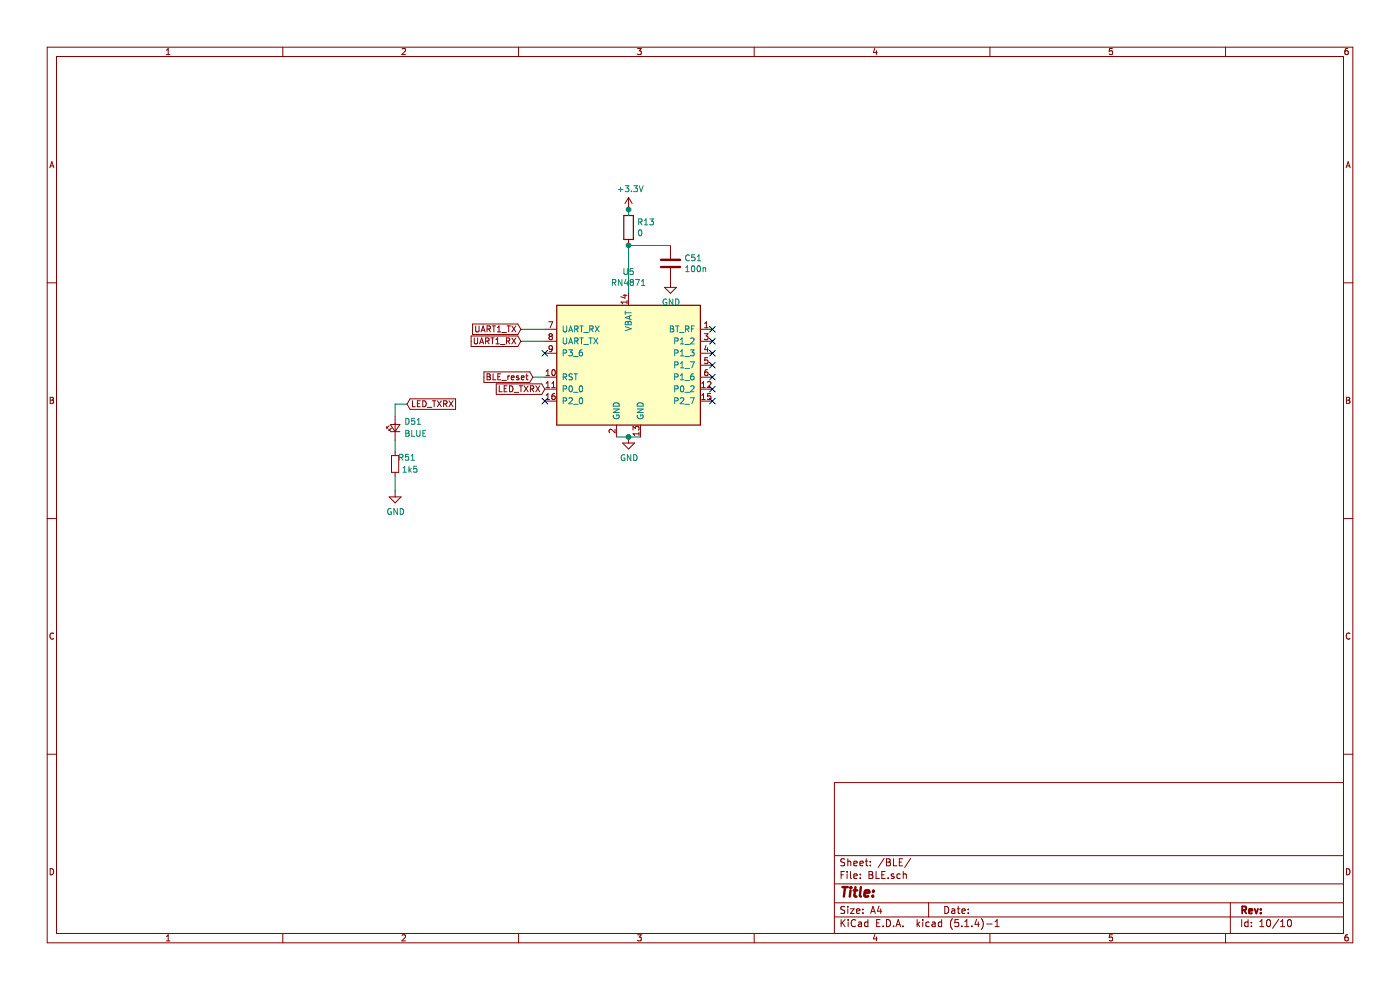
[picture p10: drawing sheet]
EESchema Schematic File Version 4
LIBS:CameraTriggerSensorNodeOnly-cache
EELAYER 30 0
EELAYER END
$Descr A4 11693 8268
encoding utf-8
Sheet 10 10
Title ""
Date ""
Rev ""
Comp ""
Comment1 ""
Comment2 ""
Comment3 ""
Comment4 ""
$EndDescr
$Comp
L RF_Bluetooth:RN4871 U5
U 1 1
P 5250 3050
F 0 "U5" H 5250 3831 50  0000 C CNN
F 1 "RN4871" H 5250 3740 50  0000 C CNN
F 2 "RF_Module:Microchip_RN4871" H 5250 2350 50  0001 C CNN
F 3 "http://ww1.microchip.com/downloads/en/DeviceDoc/50002489A.pdf" H 4750 3600 50  0001 C CNN
	1    5250 3050
	1    0    0    -1  
$EndComp
Wire Wire Line
	4350 2750 4550 2750
Wire Wire Line
	4350 2850 4550 2850
$Comp
L Device:LED_Small D?
U 1 1
P 3300 3575
AR Path="/5F78726A/5FEAFDDC" Ref="D?"  Part="1" 
AR Path="/5FDFDAEC/5FEAFDDC" Ref="D?"  Part="1" 
AR Path="/5FE15022/5FEAFDDC" Ref="D?"  Part="1" 
AR Path="/624CA218/5FEAFDDC" Ref="D51"  Part="1" 
F 0 "D51" V 3350 3500 50  0000 R CNN
F 1 "BLUE" V 3250 3500 50  0000 R CNN
F 2 "LED_SMD:LED_0603_1608Metric" V 3300 3575 50  0001 C CNN
F 3 "~" V 3300 3575 50  0001 C CNN
F 4 "C72041" H 3300 3575 50  0001 C CNN "LCSC"
	1    3300 3575
	0    -1   -1   0   
$EndComp
$Comp
L Device:R_Small R?
U 1 1
P 3300 3875
AR Path="/5F78726A/5FEAFDE6" Ref="R?"  Part="1" 
AR Path="/5FDFDAEC/5FEAFDE6" Ref="R?"  Part="1" 
AR Path="/5FE15022/5FEAFDE6" Ref="R?"  Part="1" 
AR Path="/624CA218/5FEAFDE6" Ref="R51"  Part="1" 
F 0 "R51" H 3200 3825 50  0000 C CNN
F 1 "1k5" H 3175 3925 50  0000 C CNN
F 2 "Resistor_SMD:R_0603_1608Metric" H 3300 3875 50  0001 C CNN
F 3 "~" H 3300 3875 50  0001 C CNN
F 4 "C22843" H 3300 3875 50  0001 C CNN "LCSC"
	1    3300 3875
	-1   0    0    1   
$EndComp
Wire Wire Line
	3300 3775 3300 3675
Wire Wire Line
	3300 3375 3300 3475
Wire Wire Line
	3400 3375 3300 3375
Text GLabel 3400 3375 2    50   Input ~ 0
LED_TXRX
Text GLabel 4550 3250 0    50   Input ~ 0
LED_TXRX
Wire Wire Line
	5250 1750 5250 1800
$Comp
L Device:C C51
U 1 1
P 5600 2200
F 0 "C51" H 5715 2246 50  0000 L CNN
F 1 "100n" H 5715 2155 50  0000 L CNN
F 2 "Capacitor_SMD:C_0402_1005Metric" H 5638 2050 50  0001 C CNN
F 3 "~" H 5600 2200 50  0001 C CNN
F 4 "C1525" H 5600 2200 50  0001 C CNN "LCSC"
	1    5600 2200
	1    0    0    -1  
$EndComp
Wire Wire Line
	5250 2050 5600 2050
Wire Wire Line
	5250 2050 5250 2450
Wire Wire Line
	4450 3150 4550 3150
Text GLabel 4350 2750 0    50   Input ~ 0
UART1_TX
Text GLabel 4350 2850 0    50   Input ~ 0
UART1_RX
Text GLabel 4450 3150 0    50   Input ~ 0
BLE_reset
NoConn ~ 5950 2850
NoConn ~ 5950 2950
NoConn ~ 5950 3050
NoConn ~ 5950 3150
NoConn ~ 5950 3250
NoConn ~ 5950 3350
NoConn ~ 4550 3350
NoConn ~ 4550 2950
NoConn ~ 5950 2750
Wire Wire Line
	3300 3975 3300 4100
Wire Wire Line
	5150 3650 5250 3650
$Comp
L power:GND #PWR061
U 1 1
P 5600 2350
F 0 "#PWR061" H 5600 2100 50  0001 C CNN
F 1 "GND" H 5605 2177 50  0000 C CNN
F 2 "" H 5600 2350 50  0001 C CNN
F 3 "" H 5600 2350 50  0001 C CNN
	1    5600 2350
	1    0    0    -1  
$EndComp
$Comp
L power:GND #PWR060
U 1 1
P 5250 3650
F 0 "#PWR060" H 5250 3400 50  0001 C CNN
F 1 "GND" H 5255 3477 50  0000 C CNN
F 2 "" H 5250 3650 50  0001 C CNN
F 3 "" H 5250 3650 50  0001 C CNN
	1    5250 3650
	1    0    0    -1  
$EndComp
Connection ~ 5250 3650
Wire Wire Line
	5250 3650 5350 3650
$Comp
L power:GND #PWR058
U 1 1
P 3300 4100
F 0 "#PWR058" H 3300 3850 50  0001 C CNN
F 1 "GND" H 3305 3927 50  0000 C CNN
F 2 "" H 3300 4100 50  0001 C CNN
F 3 "" H 3300 4100 50  0001 C CNN
	1    3300 4100
	1    0    0    -1  
$EndComp
$Comp
L power:+3.3V #PWR059
U 1 1
P 5250 1750
F 0 "#PWR059" H 5250 1600 50  0001 C CNN
F 1 "+3.3V" H 5265 1923 50  0000 C CNN
F 2 "" H 5250 1750 50  0001 C CNN
F 3 "" H 5250 1750 50  0001 C CNN
	1    5250 1750
	1    0    0    -1  
$EndComp
$Comp
L Device:R R13
U 1 1
P 5250 1900
F 0 "R13" H 5320 1946 50  0000 L CNN
F 1 "0" H 5320 1855 50  0000 L CNN
F 2 "Resistor_SMD:R_1206_3216Metric_Pad1.42x1.75mm_HandSolder" V 5180 1900 50  0001 C CNN
F 3 "~" H 5250 1900 50  0001 C CNN
F 4 "C269749" H 5250 1900 50  0001 C CNN "LCSC"
	1    5250 1900
	1    0    0    -1  
$EndComp
Connection ~ 5250 1750
Connection ~ 5250 2050
$EndSCHEMATC
